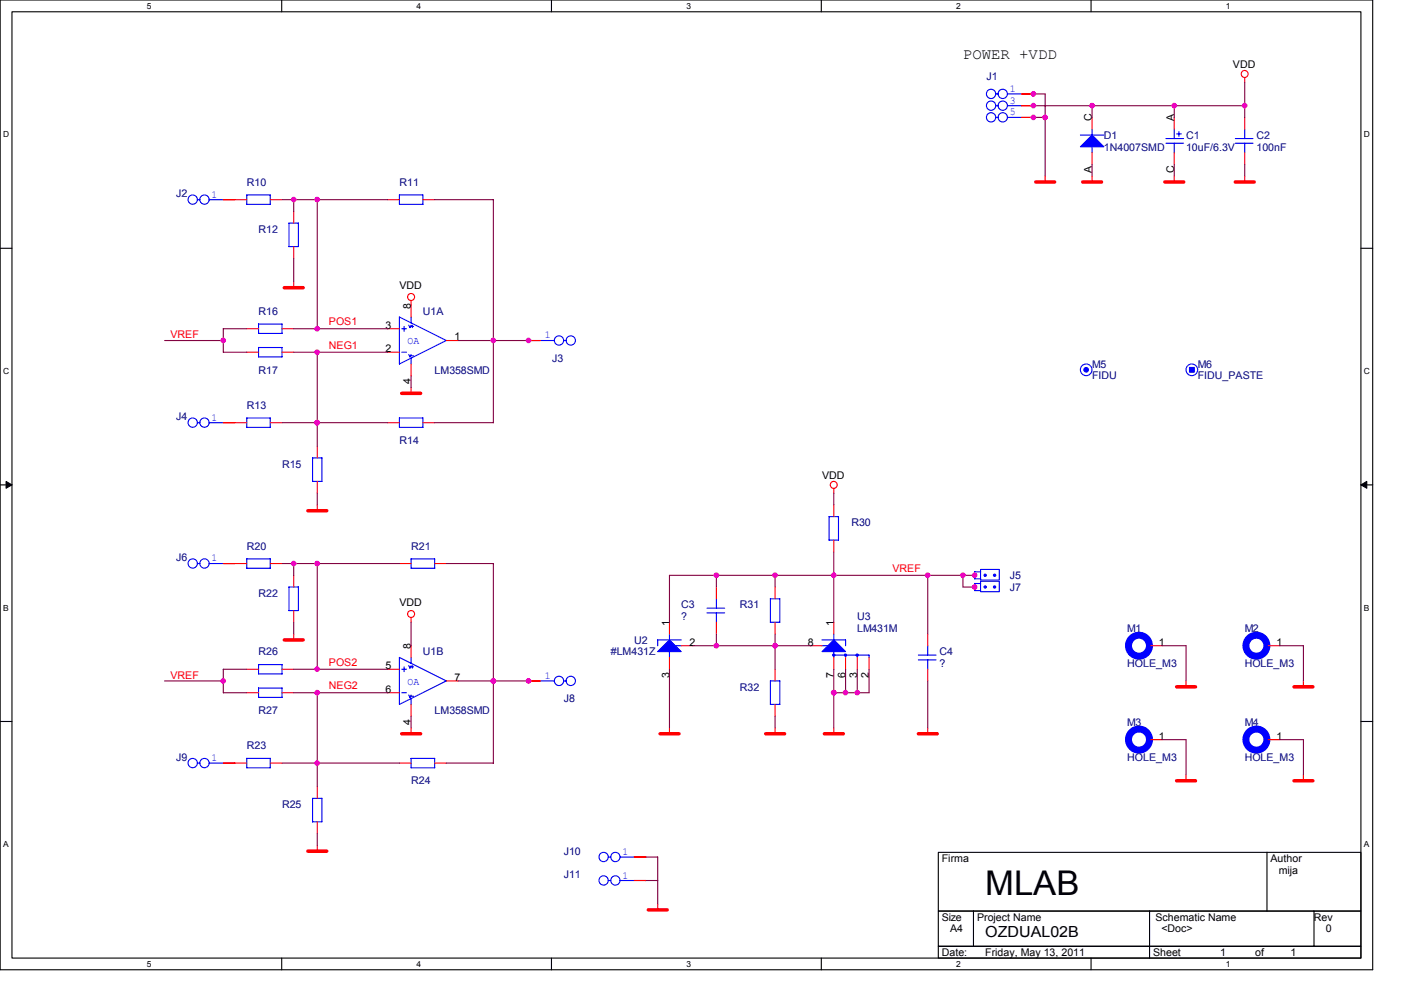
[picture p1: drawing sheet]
# OrCAD Capture schematic OZDUAL02B.DSN
size A4; title: OZDUAL02B; rev: 0

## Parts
C1  10uF/6.3V  [ELYTB]
C2  100nF  [C0805]
C3  ?  [C0805]
C4  ?  [C0805]
D1  1N4007SMD  [MELF]
J1  JUMP2X3  [JUMP2X3/B]
J2  JUMP2X1  [JUMP2X1]
J3  JUMP2X1  [JUMP2X1]
J4  JUMP2X1  [JUMP2X1]
J5  UNIPAD2  [UNIPAD2]
J6  JUMP2X1  [JUMP2X1]
J7  UNIPAD2  [UNIPAD2]
J8  JUMP2X1  [JUMP2X1]
J9  JUMP2X1  [JUMP2X1]
J10  JUMP2X1  [JUMP2X1]
J11  JUMP2X1  [JUMP2X1]
M1  HOLE_M3  [HOLE_M3]
M2  HOLE_M3  [HOLE_M3]
M3  HOLE_M3  [HOLE_M3]
M4  HOLE_M3  [HOLE_M3]
M5  FIDU  [FIDU]
M6  FIDU_PASTE  [FIDU_PASTE]
R10  R0805  [R0805]
R11  R0805  [R0805]
R12  R0805  [R0805]
R13  R0805  [R0805]
R14  R0805  [R0805]
R15  R0805  [R0805]
R16  R0805  [R0805]
R17  R0805  [R0805]
R20  R0805  [R0805]
R21  R0805  [R0805]
R22  R0805  [R0805]
R23  R0805  [R0805]
R24  R0805  [R0805]
R25  R0805  [R0805]
R26  R0805  [R0805]
R27  R0805  [R0805]
R30  R0805  [R0805]
R31  ?  [R0805]
R32  R0805  [R0805]
U1  LM358SMD  [SO8_150]  (sections A,B)
U2  #LM431Z  [TO92]
U3  LM431M  [SO8_150]

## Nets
GND: C1.C C2.1 C4.1 D1.A J1.1 J1.2 J1.5 J1.6 J10.1 J10.2 M1.1(PIN) M2.1(PIN) M3.1(PIN) M4.1(PIN) R12.1 R15.1 R22.1 R25.1 R32.1 U1.4(V-) U2.3(A) U3.2(A) U3.3(A) U3.6(A) U3.7(A)
VDD: C1.A C2.2 D1.C J1.3 J1.4 J2.1 J2.2 R10.1 R30.2 U1.8(V+)
NEG1: R13.2 R14.1 R15.2 R17.2 U1.2(IN-)
NEG2: R23.2 R24.1 R25.2 R27.2 U1.6(IN-)
POS1: R10.2 R11.2 R12.2 R16.2 U1.3(IN+)
POS2: R20.2 R21.2 R22.2 R26.2 U1.5(IN+)
VREF: C3.2 C4.2 J5.1(X) J5.2(X) J7.1(X) J7.2(X) R16.1 R17.1 R26.1 R27.1 R30.1 R31.2 U2.1(C) U3.1(C)
N03367: C3.1 R31.1 R32.2 U2.2(REF) U3.8(REF)
N33037: J8.1 J8.2 R21.1 R24.2 U1.7(OUT)
N33194: J3.1 J3.2 R11.1 R14.2 U1.1(OUT)
N34121: J11.1 J11.2
N36765: J9.1 J9.2 R23.1
N36771: J4.1 J4.2 R13.1
N37280: J6.1 J6.2 R20.1

Not connected (* = marked no-connect by the designer): M5 DUMMY; M6 DUMMY

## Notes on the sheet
- POWER +VDD
